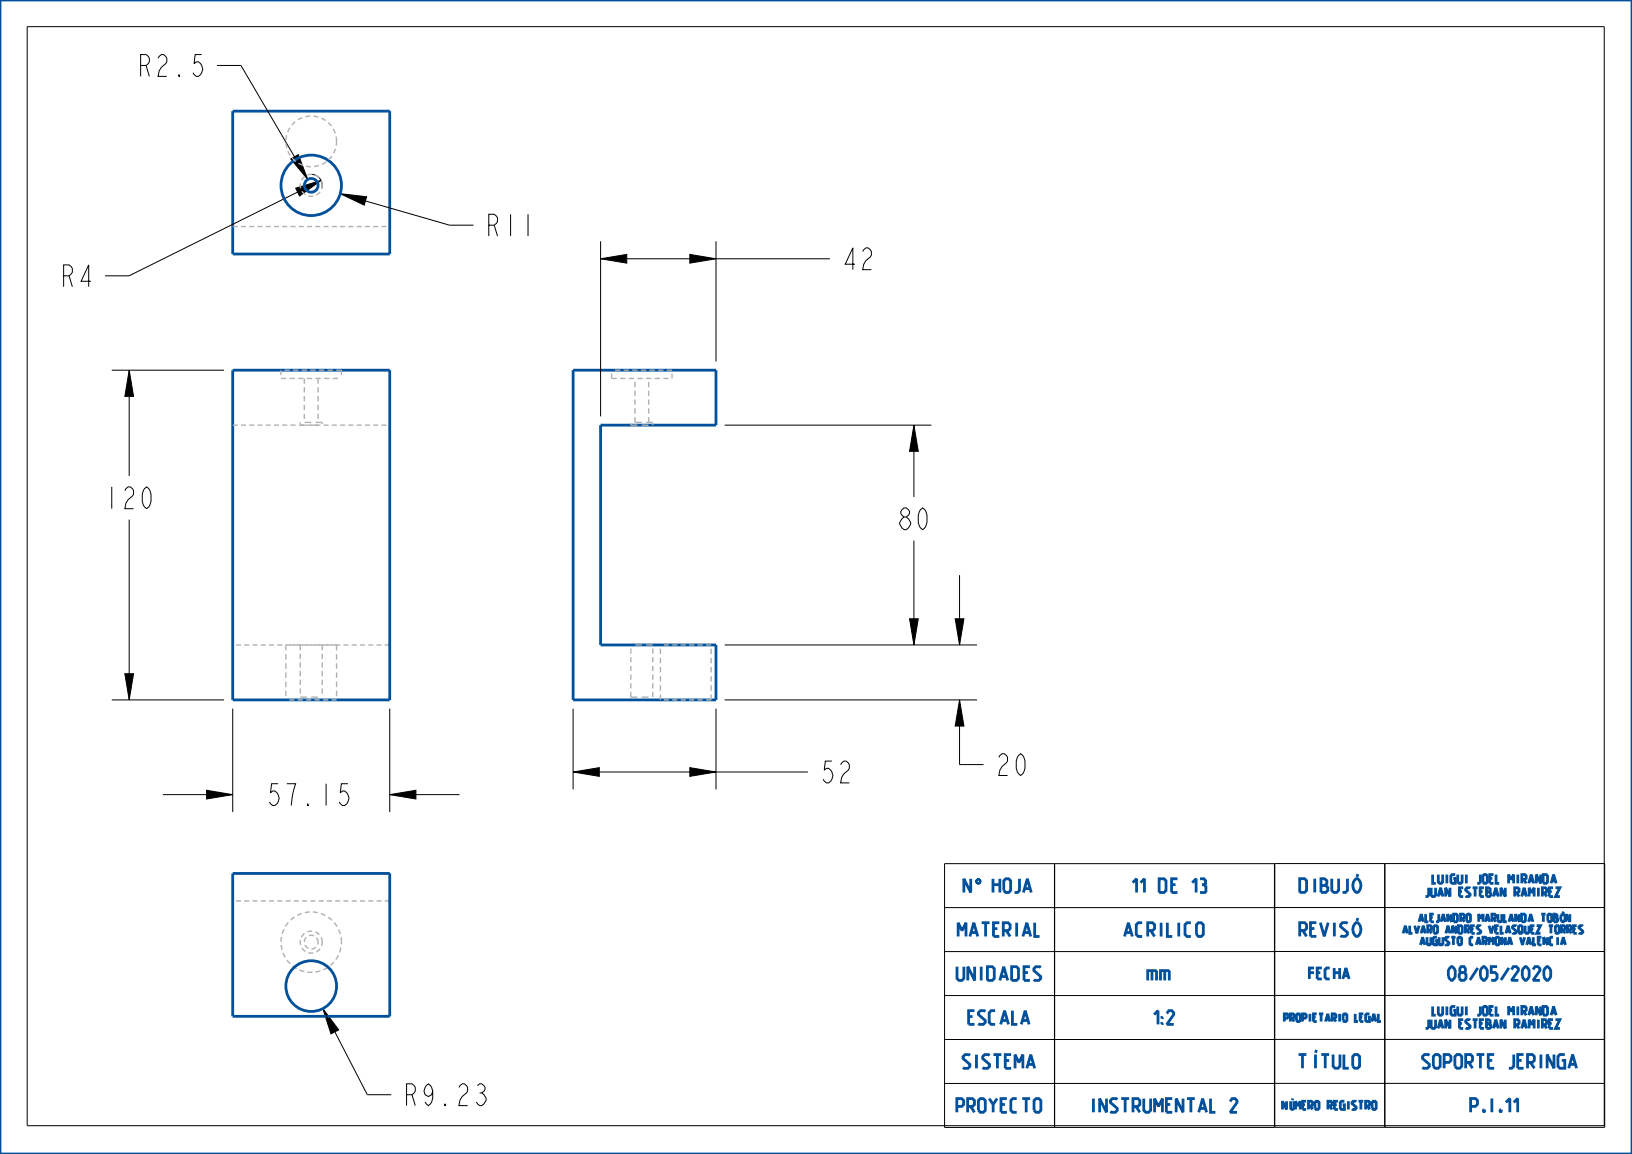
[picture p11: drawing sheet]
<svg xmlns="http://www.w3.org/2000/svg" width="297mm" height="210mm" viewBox="0 0 297 210" stroke-linecap="round" stroke-linejoin="round" font-family="sans-serif">
<g fill="#000">
<path d="M52.9 28.9l1.4-.8 1.7 4.5zM53.8 34.2l4.6-1.4-3.9 2.9zM61.9 35.2l4.8 .6-.4 1.5zM109.3 47.1l4.8-.8v1.6zM125.5 46.3l4.8 .8-4.8 .8zM23.5 67.4l.8 4.7h-1.6zM166.3 77.4l.8 4.7h-1.6zM165.5 112.6h1.6l-.8 4.8zM173.8 112.6h1.6l-.8 4.8zM22.7 122.6h1.6l-.8 4.8zM174.6 127.4l.8 4.7h-1.6zM37.6 143.8l4.8 .8-4.8 .8z"/>
<path d="M70.9 144.6l4.8-.8v1.6zM104.3 140.5l4.8-.8v1.6zM125.5 139.7l4.8 .8-4.8 .8zM58.8 183.5l2.8 3.9-1.4 .7z"/>
</g>
<g fill="none" stroke="#000" stroke-width=".18">
<path d="M52.9 28.9l1.4-.8 1.7 4.5zM53.8 34.2l4.6-1.4-3.9 2.9zM61.9 35.2l4.8 .6-.4 1.5zM109.3 47.1l4.8-.8v1.6zM125.5 46.3l4.8 .8-4.8 .8zM23.5 67.4l.8 4.7h-1.6zM166.3 77.4l.8 4.7h-1.6zM165.5 112.6h1.6l-.8 4.8zM173.8 112.6h1.6l-.8 4.8zM22.7 122.6h1.6l-.8 4.8zM125.5 139.7l4.8 .8-4.8 .8zM174.6 127.4l.8 4.7h-1.6z"/>
<path d="M37.6 143.8l4.8 .8-4.8 .8zM70.9 144.6l4.8-.8v1.6zM104.3 140.5l4.8-.8v1.6zM58.8 183.5l2.8 3.9-1.4 .7z"/>
</g>
<path d="M177.9 159.9h.3z" fill="#00509b"/>
<path d="M177.9 159.9h.3z" fill="none" stroke="#00509b" stroke-width=".18"/>
<path d="M177.8 160l.4-.1z" fill="#00509b"/>
<path d="M177.8 160l.4-.1z" fill="none" stroke="#00509b" stroke-width=".18"/>
<path d="M177.8 160h.5z" fill="#00509b"/>
<path d="M177.8 160h.5z" fill="none" stroke="#00509b" stroke-width=".18"/>
<path d="M177.7 160.1l.6-.1z" fill="#00509b"/>
<path d="M177.7 160.1l.6-.1z" fill="none" stroke="#00509b" stroke-width=".18"/>
<path d="M177.7 160.1h.7z" fill="#00509b"/>
<path d="M177.7 160.1h.7z" fill="none" stroke="#00509b" stroke-width=".18"/>
<path d="M177.7 160.1h.7z" fill="#00509b"/>
<path d="M177.7 160.1h.7z" fill="none" stroke="#00509b" stroke-width=".18"/>
<path d="M178 160.1h.4z" fill="#00509b"/>
<path d="M178 160.1h.4z" fill="none" stroke="#00509b" stroke-width=".18"/>
<path d="M178.1 160.1h.3z" fill="#00509b"/>
<path d="M178.1 160.1h.3z" fill="none" stroke="#00509b" stroke-width=".18"/>
<path d="M178.2 160.2l.2-.1v.1z" fill="#00509b"/>
<path d="M178.2 160.2l.2-.1v.1z" fill="none" stroke="#00509b" stroke-width=".18"/>
<path d="M178.2 160.2h.2z" fill="#00509b"/>
<path d="M178.2 160.2h.2z" fill="none" stroke="#00509b" stroke-width=".18"/>
<path d="M178.2 160.2h.2z" fill="#00509b"/>
<path d="M178.2 160.2h.2z" fill="none" stroke="#00509b" stroke-width=".18"/>
<path d="M178.3 160.2h.1l.1 .1z" fill="#00509b"/>
<path d="M178.3 160.2h.1l.1 .1z" fill="none" stroke="#00509b" stroke-width=".18"/>
<path d="M178.3 160.2l.2 .1z" fill="#00509b"/>
<path d="M178.3 160.2l.2 .1z" fill="none" stroke="#00509b" stroke-width=".18"/>
<path d="M178.3 160.3h.2z" fill="#00509b"/>
<path d="M178.3 160.3h.2z" fill="none" stroke="#00509b" stroke-width=".18"/>
<path d="M178.3 160.4l.2-.1v.1z" fill="#00509b"/>
<path d="M178.3 160.4l.2-.1v.1z" fill="none" stroke="#00509b" stroke-width=".18"/>
<path d="M178.3 160.4h.2z" fill="#00509b"/>
<path d="M178.3 160.4h.2z" fill="none" stroke="#00509b" stroke-width=".18"/>
<path d="M178.3 160.5l.2-.1v.1z" fill="#00509b"/>
<path d="M178.3 160.5l.2-.1v.1z" fill="none" stroke="#00509b" stroke-width=".18"/>
<path d="M178.3 160.5h.2z" fill="#00509b"/>
<path d="M178.3 160.5h.2z" fill="none" stroke="#00509b" stroke-width=".18"/>
<path d="M178.3 160.5h.2z" fill="#00509b"/>
<path d="M178.3 160.5h.2z" fill="none" stroke="#00509b" stroke-width=".18"/>
<path d="M178.2 160.6l.3-.1z" fill="#00509b"/>
<path d="M178.2 160.6l.3-.1z" fill="none" stroke="#00509b" stroke-width=".18"/>
<path d="M178.2 160.6l.3-.1-.1 .1z" fill="#00509b"/>
<path d="M178.2 160.6l.3-.1-.1 .1z" fill="none" stroke="#00509b" stroke-width=".18"/>
<path d="M178.1 160.7l.3-.1z" fill="#00509b"/>
<path d="M178.1 160.7l.3-.1z" fill="none" stroke="#00509b" stroke-width=".18"/>
<path d="M177.7 160.7l.7-.1z" fill="#00509b"/>
<path d="M177.7 160.7l.7-.1z" fill="none" stroke="#00509b" stroke-width=".18"/>
<path d="M177.7 160.7l.7-.1z" fill="#00509b"/>
<path d="M177.7 160.7l.7-.1z" fill="none" stroke="#00509b" stroke-width=".18"/>
<path d="M177.7 160.7h.7z" fill="#00509b"/>
<path d="M177.7 160.7h.7z" fill="none" stroke="#00509b" stroke-width=".18"/>
<path d="M177.8 160.8l.6-.1z" fill="#00509b"/>
<path d="M177.8 160.8l.6-.1z" fill="none" stroke="#00509b" stroke-width=".18"/>
<path d="M177.8 160.8h.5z" fill="#00509b"/>
<path d="M177.8 160.8h.5z" fill="none" stroke="#00509b" stroke-width=".18"/>
<path d="M177.9 160.8h.4z" fill="#00509b"/>
<path d="M177.9 160.8h.4z" fill="none" stroke="#00509b" stroke-width=".18"/>
<path d="M178 160.8h.3z" fill="#00509b"/>
<path d="M178 160.8h.3z" fill="none" stroke="#00509b" stroke-width=".18"/>
<path d="M0 0h297v210h-297zM42.4 20.2h28.5v26h-28.5zM42.4 67.4h28.5v60h-28.5zM104.3 67.4h26v10h-21v40h21v10h-26zM42.4 158.9h28.5v26h-28.5z" fill="none" stroke="#00509b" stroke-width=".51"/>
<g fill="none" stroke="#afafb4" stroke-width=".25">
<path d="M42.4 41.2h.9M43.9 41.2h.9M45.4 41.2h.9M46.9 41.2h.9M48.4 41.2h.9M49.9 41.2h.9M51.4 41.2h.9M52.9 41.2h.9M54.4 41.2h.9M55.9 41.2h.9M57.4 41.2h.9M58.9 41.2h.9"/>
<path d="M60.4 41.2h.9M61.9 41.2h.9M63.4 41.2h.9M64.9 41.2h.9M66.4 41.2h.9M67.9 41.2h.9M69.4 41.2h.9M42.4 77.4h.9M43.9 77.4h.9M45.4 77.4h.9M46.9 77.4h.9M48.4 77.4h.9"/>
<path d="M49.9 77.4h.9M51.4 77.4h.9M52.9 77.4h.9M54.4 77.4h.9M55.9 77.4h.9M57.4 77.4h.9M58.9 77.4h.9M60.4 77.4h.9M61.9 77.4h.9M63.4 77.4h.9M64.9 77.4h.9M66.4 77.4h.9"/>
<path d="M67.9 77.4h.9M69.4 77.4h.9M43 117.4h.9M44.5 117.4h.9M46 117.4h.9M47.5 117.4h.9M49 117.4h.9M50.5 117.4h.9M52 117.4h.9M53.5 117.4h.9M55 117.4h.9M56.5 117.4h.9"/>
<path d="M58 117.4h.9M59.5 117.4h.9M61 117.4h.9M62.5 117.4h.9M64 117.4h.9M65.5 117.4h.9M67 117.4h.9M68.5 117.4h.9M70 117.4h.9M43 163.9h.9M44.5 163.9h.9M46 163.9h.9"/>
<path d="M47.5 163.9h.9M49 163.9h.9M50.5 163.9h.9M52 163.9h.9M53.5 163.9h.9M55 163.9h.9M56.5 163.9h.9M58 163.9h.9M59.5 163.9h.9M61 163.9h.9M62.5 163.9h.9M64 163.9h.9"/>
<path d="M65.5 163.9h.9M67 163.9h.9M68.5 163.9h.9M70 163.9h.9"/>
</g>
<g fill="none" stroke="#000" stroke-width=".18">
<path d="M4.9 4.9h287v200h-287zM39.5 11.9h4.4l12.1 20.7M56.6 31.7a2 2 0 0 1 2 2.4M58.4 32.8l-34.9 17.4h-4.4M61.9 35.2l19.9 5.8h4.4M109.3 43.9v31.9M109.3 47.1h41.7M130.3 43.9v21.9M20.3 67.4h20.5M23.5 67.4v19.2M131.9 77.4h37.6M166.3 77.4v13"/>
<path d="M23.5 94.6v32.8M166.3 98.4v19M131.9 117.4h45.9M174.6 104.7v12.7M20.3 127.4h20.5M42.4 129v18.8M70.9 129v18.8M104.3 129v14.7M130.3 129v14.7M131.9 127.4h45.9M174.6 127.4v11.7h4.4M29.7 144.6h12.7"/>
<path d="M70.9 144.6h12.7M104.3 140.5h42.7M171.9 157.2h60v48h-60zM191.9 157.2v48M232 157.1l60 .1v48l-60-.1zM252 157.1v48M252 157.2v48M231.9 165.2h-60M231.9 173.2h-60M232 165.1l60 .1M232 173.1l60 .1M58.8 183.5l8 15.7h4.4"/>
<path d="M231.9 181.2h-60M231.9 189.2h-60M231.9 197.2h-60M232 181.1l60 .1M232 189.1l60 .1M232 197.1l60 .1"/>
</g>
<!-- layer: 02___PRT_ALL_AXES -->
<g fill="none" stroke="#afafb4" stroke-width=".25">
<path d="M51.1 67.4v.9M51.1 68.9h1M51.8 67.4h.9M52.7 68.9h1M53.3 67.4h1M54.3 68.9h.9M54.6 76.9v.3M54.6 77.4h1.2M54.9 67.4h1M55.4 68.9v.9M55.4 70.5v.9M55.4 72.1v.9"/>
<path d="M55.4 73.7v.9M55.4 75.3v.9M55.4 76.9h1.2M55.9 68.9h.9M56.5 67.4h.9M56.6 77.4h1.2M57.4 68.9h1M57.4 76.9h1.2v.3M57.9 68.9v.9M57.9 70.5v.9M57.9 72.1v.9M57.9 73.7v.9"/>
<path d="M57.9 75.3v.9M58.1 67.4h.9M58.6 77.4h.1M59 68.9h.9M59.6 67.4h1M60.6 68.9h.9M61.2 67.4h.9v.9M111.3 68v.9h.9M111.9 67.4h1M112.9 68.9h.9M113.5 67.4h.9M114.4 68.9h1"/>
<path d="M114.8 77.1v.3h1.2M115.1 67.4h.9M115.5 69.5v1M115.5 71.1v1M115.5 72.7v1M115.5 74.3v1M115.5 75.9v1M115.6 76.9h1.2M116 68.9h1M116.6 67.4h1M116.8 77.4h1.2M117.6 68.9h.9"/>
<path d="M117.6 76.9h1.2M118 69.5v1M118 71.1v1M118 72.7v1M118 74.3v1M118 75.9v1M118.2 67.4h1M118.8 77.1v.3M119.2 68.9h.9M119.8 67.4h.9M120.7 68.9h1M121.4 67.4h.9"/>
<path d="M122.3 68.9h.1M122.3 68v.9M52 117.4h.1M52 117.4v1M52 119v1M52.6 117.4h1M54.2 117.4h.9M54.6 117.4v.9M54.6 118.9v1M55.7 117.4h.9M57.3 117.4h.9M58.6 117.4v.9"/>
<path d="M58.6 118.9v1M58.8 117.4h.9M60.3 117.4h1v1M61.3 119v1M114.8 117.4h.1M114.8 118v.9M114.8 119.6v.9M115.6 117.4h1.2M117.6 117.4h1.2M118.8 117.4h.1M118.8 118v.9M118.8 119.6v.9"/>
<path d="M120.2 117.4h.1M120.2 118v1M120.2 119.7v1M120.8 117.4h.9M122.3 117.4h1M123.9 117.4h.9M125.4 117.4h.9M127 117.4h.9M128.5 117.4h.9M129.4 117.4h.1M129.4 118v1M129.4 119.7v1"/>
<path d="M52 127.4h.1M52 120.7v1M52 122.4v1M52 124v1M52 125.7v1M52.6 127.4h1M54.2 127.4h.9M54.6 126.9h1.2M54.6 120.5v1M54.6 122.1v1M54.6 123.7v.9M54.6 125.3v.9"/>
<path d="M54.6 126.9h.1M55.7 127.4h.9M56.6 126.9h1.2M57.3 127.4h.9M58.6 120.5v1M58.6 122.1v1M58.6 123.7v.9M58.6 125.3v.9M58.6 126.9h.1M58.8 127.4h.9M60.3 127.4h1M61.3 120.7v1"/>
<path d="M61.3 122.4v1M61.3 124v1M61.3 125.7v1M61.3 127.4h.1M114.8 125.9v1h1.2M114.8 121.2v.9M114.8 122.7v1M114.8 124.3v1M116.8 126.9h1.2M118.8 121.2v.9M118.8 122.7v1M118.8 124.3v1"/>
<path d="M118.8 125.9v1M120.2 121.4v1M120.2 123v1M120.2 124.7v1M120.2 126.4v1M120.8 127.4h.9M122.3 127.4h1M123.9 127.4h.9M125.4 127.4h.9M127 127.4h.9M129.4 126.4v1h-.9M129.4 121.4v1"/>
<path d="M129.4 123v1M129.4 124.7v1"/>
</g>
<g fill="none" stroke="#00509b" stroke-width=".51">
<circle cx="56.6" cy="33.7" r="5.5"/>
<circle cx="56.6" cy="33.7" r="1.25"/>
<circle cx="56.6" cy="179.4" r="4.6"/>
</g>
<path d="M58.6 33.7a2 2 0 0 0-2.8-1.8 2 2 0 0 0-.5 3.4 2 2 0 0 0 3.3-1v-.6M61.3 25.7a4.6 4.6 0 0 0-6.7-4.1 4.6 4.6 0 0 0-.7 7.8 4.6 4.6 0 0 0 7.3-2.8l.1-.9M57.9 171.4a1.25 1.25 0 0 0-1.8-1.1 1.25 1.25 0 0 0-.3 2.1 1.25 1.25 0 0 0 2-.6l.1-.4M58.6 171.4a2 2 0 0 0-2.8-1.8 2 2 0 0 0-.5 3.4 2 2 0 0 0 3.3-1v-.6M62.1 171.4a5.5 5.5 0 0 0-8-4.9 5.5 5.5 0 0 0-.7 9.4 5.5 5.5 0 0 0 8.7-3.6v-.9" fill="none" stroke="#afafb4" stroke-width=".25" stroke-dasharray=".9 .6" stroke-linecap="butt"/>
<g font-size="5.2">
<text x="24.8" y="13.9">R2.5</text>
<text x="88.2" y="43">R11</text>
<text x="10.8" y="52.2">R4</text>
<text x="153" y="49.1">42</text>
<text x="18.7" y="92.6">120</text>
<text x="163.1" y="96.4">80</text>
<text x="149" y="142.5">52</text>
<text x="181" y="141.1">20</text>
<text x="48.2" y="146.6">57.15</text>
<text x="73.2" y="201.2">R9.23</text>
</g>
<g font-size="3.3" fill="#00509b">
<text x="175.2" y="162.4">N</text>
<text x="180.6" y="162.4">HOJA</text>
<text x="205.1" y="162.4">11 DE 13</text>
<text x="236.1" y="162.4">DIBUJÓ</text>
<text x="174.1" y="170.4">MATERIAL</text>
<text x="204.1" y="170.4">ACRILICO</text>
<text x="236.1" y="170.4">REVISÓ</text>
<text x="174.1" y="178.4">UNIDADES</text>
<text x="209" y="178.4">mm</text>
<text x="263.3" y="178.4">08/05/2020</text>
<text x="176" y="186.4">ESCALA</text>
<text x="209" y="186.4">1:2</text>
<text x="175.1" y="194.4">SISTEMA</text>
<text x="236.1" y="194.4">TÍTULO</text>
<text x="258.4" y="194.4">SOPORTE JERINGA</text>
<text x="174.1" y="202.4">PROYECTO</text>
<text x="198.3" y="202.4">INSTRUMENTAL 2</text>
<text x="266.2" y="202.4">P.I.11</text>
</g>
<text font-size="2.6" fill="#00509b" x="238.1" y="178.1">FECHA</text>
<g font-size="2.1" fill="#00509b">
<text x="260.2" y="160.8">LUIGUI JOEL MIRANDA</text>
<text x="259.4" y="163.2">JUAN ESTEBAN RAMIREZ</text>
<text x="260.2" y="184.8">LUIGUI JOEL MIRANDA</text>
<text x="259.4" y="187.2">JUAN ESTEBAN RAMIREZ</text>
</g>
<text font-size="2" fill="#00509b" x="233.2" y="201.9">NÚMERO REGISTRO</text>
<g font-size="1.8" fill="#00509b">
<text x="258.4" y="167.8">ALEJANDRO MARULANDA TOBÓN</text>
<text x="255.5" y="169.9">ALVARO ANDRES VELASQUEZ TORRES</text>
<text x="258.8" y="172">AUGUSTO CARMONA VALENCIA</text>
<text x="233.4" y="185.9">PROPIETARIO LEGAL</text>
</g>
</svg>
